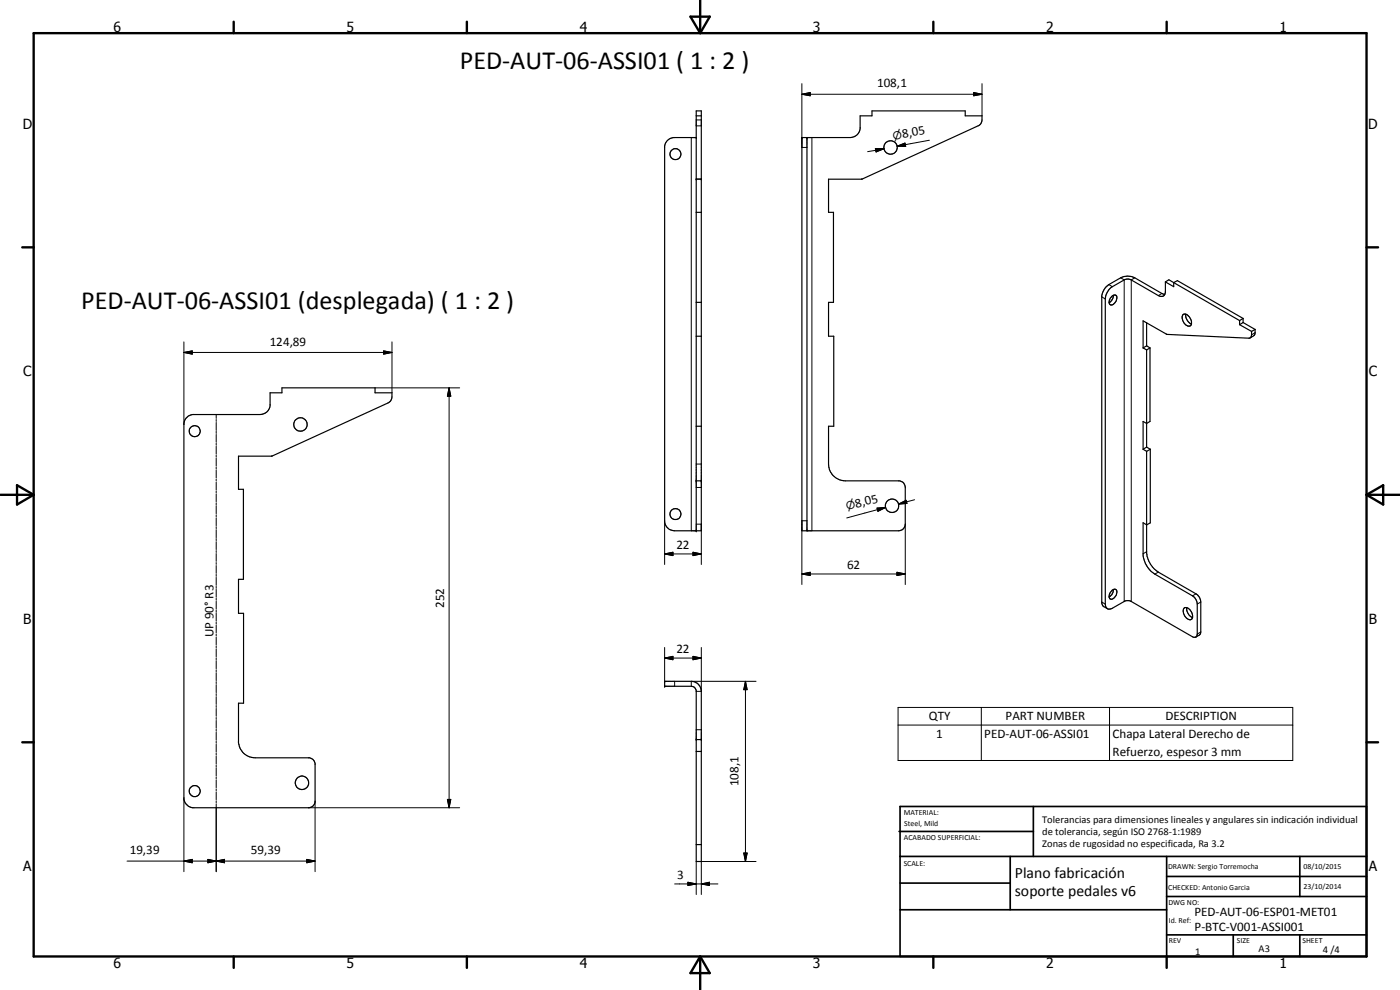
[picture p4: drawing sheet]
<svg xmlns="http://www.w3.org/2000/svg" width="420mm" height="297mm" viewBox="0 0 420 297" stroke-linecap="round" stroke-linejoin="round" font-family="sans-serif">
<g fill="none" stroke="#000" stroke-width=".35">
<path d="M208.9 34.8h1.6M208.9 41.3h-6.8a2.97 2.97 0 0 0-2.6 2.6v112.7a3 3 0 0 0 3 2.7h8v-126h-1.6v126M208.9 53.8h1.6M240.7 41.3h14.5a3 3 0 0 0 2.9-2.6v-3.9h3.6v-1.5h28v1.5h5l-.1 1.8-.8 1-35 16.1-10.1 .1v9.9h1.4v27h-1.4v10.2h1.5v27h-1.5v11.3a5 5 0 0 0 4.9 5.1h16.4a1.98 1.98 0 0 1 1.7 2v11a2 2 0 0 1-2 2h-29zM242.2 41.3v118M208.9 63.7h1.6M208.9 90.7h1.6M333.6 89a.85 .85 0 0 1 1-.4 .85 .85 0 0 1 .6 .9 2.19 2.19 0 0 1-1.9 2 1.56 1.56 0 0 1 .3-2.5zM334.1 88.6a2.54 2.54 0 0 1-1.2 2.2M344.1 96.9v6.9M349.6 88.3l-.9-.2-8.1-4.7a4.9 4.9 0 0 0-4.3 0l-3.5 2a5.1 5.1 0 0 0-2.1 3.4v92.2l.4 .9 1.2 .7M349.7 84.6l1.1-.7 1.4 .9"/>
<path d="M349.7 84.6v3.2a1.29 1.29 0 0 1-.7 1.1 1.29 1.29 0 0 1-1.4-.2l-8.3-4.8-.6-.2-1.1 .2-3.8 2.1a4.9 4.9 0 0 0-2.1 3.7v91.6l.2 .8 .4 .5M349.7 84.6l2.5 1.4v-1.2M352.2 84.8l1.1-.6 19.8 11.3M352.2 84.8l19.8 11.4M355.1 94.4a1.5 1.5 0 0 1 1.9 .8l.6 1.2v.9a.97 .97 0 0 1-1.7 .2 2.55 2.55 0 0 1-.8-3.1zM355.9 94.3a2.83 2.83 0 0 0 1.7 2.9M372 97.4l3.6 2M372 96.2v1.2M373.1 95.5v1.3M373.1 96.8l3.6 2M373.1 96.8l-1.1 .6M373.1 95.5l-1.1 .7"/>
<path d="M375.6 99.4l-.1 1.5-.5 .6-24.9-1.2-7-4v8.1M376.7 98.8l-.2 1.7-1.3 .9M376.7 98.8l-1.1 .6M208.9 100.9h1.6M343.1 104.4l1 .6M344.1 105v29.2M344.1 103.8l1 .6M344.1 103.8l-1 .6M345.1 104.4v22l-1 .6-1-.6v8.4M345.1 104.4l-1 .6M55.8 125.5l.9-.7 1.1-.4h20.3a3 3 0 0 0 3-2.6v-3.9h3.5v-1.5h28v1.5h5l-.1 1.8-.3 .6-.8 .6-34.7 15.9-10.1 .1v9.9h1.5v27h-1.5v10.2h1.5v27h-1.5v11.9a5 5 0 0 0 5 4.5l16.6 .1a1.89 1.89 0 0 1 1.4 1.5v11.7a1.98 1.98 0 0 1-2 1.7h-34.8a3.1 3.1 0 0 1-2.6-2.6v-112.8zM208.9 127.9h1.6"/>
<path d="M343.1 134.8l1 .6M344.1 135.4v30.6a7.8 7.8 0 0 0 3.5 5.7l11.3 6.5a3 3 0 0 1 1.5 2.4v9l-.3 .8-1.2 .7M344.1 134.2l1.1 .6M344.1 134.2l-1 .6M345.2 134.8v22.1l-1.1 .6-1-.7v9.8a7.8 7.8 0 0 0 3.5 5.7l11.3 6.5a3.2 3.2 0 0 1 1.4 2.4v9l-.1 .6-.6 .4-.7-.1-18.9-10.8h-1.4l-4 2.3h-1.3M345.2 134.8l-1.1 .6M208.9 144.3h1.6M333.6 177.3a.87 .87 0 0 1 .8-.5 .87 .87 0 0 1 .8 .5 2 2 0 0 1-2 2.4 1.9 1.9 0 0 1 .4-2.4zM334.1 176.9l-.4 1.5-.8 .7M356.2 182.3a2.88 2.88 0 0 0 1.7 3M356.2 182.3h-.2a1.03 1.03 0 0 0-.8 1.6 1.91 1.91 0 0 0 2.5 1.8l.2-.4M356.2 182.3a2.94 2.94 0 0 1 1.7 3"/>
<path d="M199.5 204.4h8a3 3 0 0 1 3 3v51.1h-1.6v-51.4l-.6-.9-.8-.3h-8zM208.9 221.9h1.6M208.9 225.5h1.6M208.9 253.4h1.6"/>
<circle cx="202.7" cy="46.3" r="1.64"/>
<circle cx="267.3" cy="44.3" r="2.02"/>
<circle cx="58.4" cy="129.4" r="1.66"/>
<circle cx="90.2" cy="127.3" r="2.01"/>
<circle cx="202.7" cy="154.3" r="1.64"/>
<circle cx="267.7" cy="151.7" r="2.02"/>
<circle cx="58.4" cy="237.4" r="1.67"/>
<circle cx="90.6" cy="234.9" r="2.01"/>
</g>
<g fill="#000">
<circle cx="208.9" cy="41.3" r=".18"/>
<circle cx="208.9" cy="53.7" r=".18"/>
<circle cx="210.5" cy="53.7" r=".18"/>
<circle cx="240.7" cy="41.3" r=".18"/>
<circle cx="242.2" cy="41.3" r=".18"/>
<circle cx="208.9" cy="144.3" r=".18"/>
<circle cx="208.9" cy="159.3" r=".18"/>
<circle cx="210.5" cy="144.3" r=".18"/>
<circle cx="199.5" cy="204.4" r=".18"/>
<circle cx="199.5" cy="205.9" r=".18"/>
<circle cx="208.9" cy="221.9" r=".18"/>
<circle cx="210.5" cy="221.9" r=".18"/>
</g>
<g fill="none" stroke="#000" stroke-width=".3">
<path d="M208.9 37.8h1.6M208.9 36h1.6M240.7 28.3l2.5-.5v.9zM240.7 25.1v19.1h1.5M240.7 28.3h54M292.2 27.8l2.5 .5-2.5 .4zM294.7 25.1v9.7M207.5 41.3v118M208.9 53.7h1.6M243.7 41.3v118M262.7 44.6h2.6l-2.4 1zM265.3 44.6l-4.9 .9"/>
<path d="M269.3 43.9l2.3-1 .2 1zM271.7 43.4l-2.4 .5M278.9 42.1l-9.6 1.8M330.7 89.1l1 .6M332.8 85.4l1 .6M336.3 83.4l1.1 .6v96.5M340.6 83.4l-1.1 .6v96.5M348.7 88.1l-1.1 .6M376.7 99.8l-1.1 .7M55.2 105.7l2.5-.4v1zM55.2 102.6v24.8M55.2 105.7h62.4"/>
<path d="M112.6 116.4h25.4M115.1 105.3l2.5 .4-2.5 .6zM117.6 102.6v15.3M134.8 116.4l.5 2.5h-1zM134.8 116.4v126M64.9 124.4v1.2M64.9 125.9v.5M64.9 126.7v2.5M64.9 129.4v.6M64.9 130.3v2.4M64.9 133v.6M64.9 133.9v2.4"/>
<path d="M64.9 136.6v.6M64.9 137.5v2.4M208.9 139.2h1.6M64.9 140.2v.6M64.9 141.1v2.3M64.9 143.8v.5M64.9 144.7v2.3M64.9 147.3v.6M64.9 148.2v2.4M64.9 150.9v.6M64.9 151.8v2.4M64.9 154.5v.6"/>
<path d="M64.9 155.4v2.3M64.9 158v.6M64.9 158.9v2.4M199.5 156.3v13.1M208.9 146.3h1.6M208.9 157.3h1.6v12.1M242.2 156.3h-1.5v19.1M263.2 152.4l2.6-.1-2.3 1.1zM265.8 152.3l-2.5 .6M265.8 152.3l-11.7 3.1M269.7 151.3l2.2-1.2 .3 .9zM271.7 157.3v18.1"/>
<path d="M274.5 149.9l-4.8 1.4M64.9 161.6v.6M64.9 162.5v2.4M64.9 165.2v.6M64.9 166.1v2.3M64.9 168.8v.5M64.9 169.7v2.3M64.9 172.3v.6M64.9 173.2v2.4M64.9 175.9v.6M64.9 176.8v2.4M64.9 179.5v.6"/>
<path d="M199.5 166.2l2.5-.5v1zM199.5 166.2h11M208 165.7l2.5 .5-2.5 .5zM240.7 172.2l2.5-.5v1zM240.7 172.2h31M269.2 171.7l2.5 .5-2.5 .5zM344.1 165.5l-1 .7M347.6 171.7l-1 .6M358.9 178.2l-1 .6M64.9 180.4v2.4M64.9 183v.7M64.9 183.9v2.5"/>
<path d="M64.9 186.6v.6M64.9 187.5v2.4M64.9 190.2v.6M64.9 191.1v2.4M64.9 193.8v.6M64.9 194.7v2.4M64.9 197.4v.6M64.9 198.2v2.5M199.5 197.4l2.5-.5v1.1zM199.5 197.4h11M199.5 194.3v10.1M208 196.9l2.5 .5-2.5 .6z"/>
<path d="M210.5 194.3v13.1h-1.6M330.7 180.6l1 .7M360.4 180.6l-1.1 .6M360.4 189.6l-1.1 .6M64.9 201v.5M64.9 201.8v2.4M64.9 204.5v.6M64.9 205.4v2.4M64.9 208.1v.6M64.9 209v2.4M64.9 211.7v.6M64.9 212.6v2.3"/>
<path d="M64.9 215.3v.6M64.9 216.2v2.3M64.9 218.8v.6M64.9 219.7v2.4M202.5 204.4v1.5M208.9 218.9h1.6M223.7 204.4l.5 2.5h-1zM223.7 204.4v54.1M226.9 204.4h-19.4v1.5M269.5 212.3h118.5v15.9h-118.5zM269.5 217.6h118.5M294.5 212.3v15.9"/>
<path d="M333 212.3v15.9M55.2 239.4v22.1M64.9 222.4v.6M64.9 223.3v2.4M64.9 226v.6M64.9 226.9v2.3M64.9 229.5v.7M64.9 230.4v2.4M64.9 233.1v.6M64.9 234v2.4M64.9 236.7v.6M64.9 237.6v2.4"/>
<path d="M134.3 239.9h1l-.5 2.5zM38.1 258.4h56.5M55.2 258.4l2.5-.5v1zM62.4 257.9l2.5 .5-2.5 .5zM62.4 257.9l5 1v-1l-5 1zM64.9 258.4l2.5-.5v1zM64.9 240.3v.6M64.9 241.2v20.3M92.1 257.9l2.5 .5-2.5 .5zM92.6 242.4h45.4M94.6 240.4v21.1M208.9 258.5v9.9"/>
<path d="M223.2 255.9h1l-.5 2.6zM226.9 258.5h-16.4v9.9M202.5 265.2h13M206.4 264.7l2.5 .5-2.5 .5zM210.5 265.2l2.4-.5v1z"/>
</g>
<g fill="none" stroke="#000" stroke-width=".71">
<path d="M10.1 9.9h400v277.1h-400zM70.1 6.5v3.4M140.1 6.5v3.4M207.2 5h5.8l-2.9 4.9zM210.1 0v9.9M280.1 6.5v3.4M350.1 6.5v3.4M6.7 74.2h3.4M410.1 74.2h3.5M.1 148.5h10M5.1 145.6l5 2.9-5 2.9zM410.1 148.5h10"/>
<path d="M410.1 148.5l5-2.9v5.8zM6.7 222.7h3.4M410.1 222.7h3.5M70.1 287v3.4M140.1 287v3.4M210.1 287v10M210.1 287l2.9 5h-5.8zM280.1 287v3.4M350.1 287v3.4"/>
</g>
<g fill="none" stroke="#000" stroke-width=".51">
<path d="M269.8 249.5h40.3M270.1 242h140v45h-140zM270.1 257h140M303.2 257v16M310.1 242v15M350.1 257v30M390.1 257v12M270.1 265h33.1M270.1 273h80M350.1 269h60M350.1 263h60M350.1 280.5h60"/>
<path d="M370.1 280.5v6.5M390.1 280.5v6.5"/>
</g>
<g fill="#000">
<path d="M240.7 28.3l2.5-.5v.9zM292.2 27.8l2.5 .5-2.5 .4zM262.7 44.6h2.6l-2.4 1zM269.3 43.9l2.3-1 .2 1zM55.2 105.7l2.5-.4v1zM115.1 105.3l2.5 .4-2.5 .6zM134.8 116.4l.5 2.5h-1zM263.2 152.4l2.6-.1-2.3 1.1zM269.7 151.3l2.2-1.2 .3 .9zM199.5 166.2l2.5-.5v1zM208 165.7l2.5 .5-2.5 .5zM240.7 172.2l2.5-.5v1z"/>
<path d="M269.2 171.7l2.5 .5-2.5 .5zM199.5 197.4l2.5-.5v1.1zM208 196.9l2.5 .5-2.5 .6zM223.7 204.4l.5 2.5h-1zM134.3 239.9h1l-.5 2.5zM55.2 258.4l2.5-.5v1zM62.4 257.9l2.5 .5-2.5 .5zM64.9 258.4l2.5-.5v1zM92.1 257.9l2.5 .5-2.5 .5zM223.2 255.9h1l-.5 2.6zM206.4 264.7l2.5 .5-2.5 .5zM210.5 265.2l2.4-.5v1z"/>
</g>
<g font-size="7.9">
<text x="138" y="20.7">PED-AUT-06-ASSI01 ( 1 : 2 )</text>
<text x="24.4" y="92.8">PED-AUT-06-ASSI01 (desplegada) ( 1 : 2 )</text>
</g>
<g font-size="4.7">
<text x="304.6" y="263.5">Plano fabricación</text>
<text x="304.6" y="268.9">soporte pedales v6</text>
</g>
<g font-size="4.2">
<text x="34" y="9.6">6</text>
<text x="104" y="9.6">5</text>
<text x="174" y="9.6">4</text>
<text x="244" y="9.6">3</text>
<text x="314" y="9.6">2</text>
<text x="384" y="9.6">1</text>
<text x="6.8" y="38.7">D</text>
<text x="410.6" y="38.7">D</text>
<text x="7" y="112.9">C</text>
<text x="410.8" y="112.9">C</text>
<text x="7" y="187.1">B</text>
<text x="410.8" y="187.1">B</text>
<text x="7" y="261.4">A</text>
<text x="410.8" y="261.4">A</text>
<text x="34" y="290.4">6</text>
<text x="104" y="290.4">5</text>
<text x="174" y="290.4">4</text>
<text x="244" y="290.4">3</text>
<text x="314" y="290.4">2</text>
<text x="384" y="290.4">1</text>
</g>
<g font-size="3.9">
<text x="263.2" y="26.2">108,1</text>
<text x="270.9" y="41.4" transform="rotate(-10 270.9 41.4)">8,05</text>
<text x="81" y="103.7">124,89</text>
<text x="257" y="152.4" transform="rotate(-15 257 152.4)">8,05</text>
<text x="203" y="164.7">22</text>
<text x="254.2" y="170.6">62</text>
<text x="133.3" y="182.4" transform="rotate(-90 133.3 182.4)">252</text>
<text x="64.1" y="191.3" transform="rotate(-90 64.1 191.3)">UP 90° R3</text>
<text x="203" y="195.9">22</text>
<text x="278.8" y="216.2">QTY</text>
<text x="281" y="221.5">1</text>
<text x="295.4" y="221.5">PED-AUT-06-ASSI01</text>
<text x="301.8" y="216.2">PART NUMBER</text>
<text x="333.9" y="221.6">Chapa Lateral Derecho de</text>
<text x="349.7" y="216.2">DESCRIPTION</text>
<text x="333.9" y="226.9">Refuerzo, espesor 3 mm</text>
<text x="221.6" y="236" transform="rotate(-90 221.6 236)">108,1</text>
<text x="38.9" y="256.3">19,39</text>
<text x="75.3" y="256.3">59,39</text>
<text x="203.2" y="263.7">3</text>
<text x="358.5" y="275">PED-AUT-06-ESP01-MET01</text>
<text x="358.5" y="279.4">P-BTC-V001-ASSI001</text>
</g>
<g font-size="3.3">
<text x="268.2" y="42" transform="rotate(-10 268.2 42)">n</text>
<text x="254.3" y="153.1" transform="rotate(-15 254.3 153.1)">n</text>
</g>
<g font-size="3.1">
<text x="312.7" y="246.8">Tolerancias para dimensiones lineales y angulares sin indicación individual</text>
<text x="312.7" y="250.4">de tolerancia, según ISO 2768-1:1989</text>
<text x="312.7" y="254">Zonas de rugosidad no especificada, Ra 3.2</text>
<text x="358.7" y="286.5">1</text>
<text x="377.7" y="285.6">A3</text>
<text x="397" y="285.9">4 /4</text>
</g>
<g font-size="2.4">
<text x="271.2" y="244.4">MATERIAL:</text>
<text x="271.3" y="252">ACABADO SUPERFICIAL:</text>
<text x="271.4" y="247.9">Steel, Mild</text>
<text x="271.2" y="259.7">SCALE:</text>
<text x="350.6" y="260.8">DRAWN: Sergio Torremocha</text>
<text x="391.2" y="260.6">08/10/2015</text>
<text x="350.6" y="267">CHECKED: Antonio Garcia</text>
<text x="391.2" y="266.7">23/10/2014</text>
<text x="350.6" y="271.4">DWG NO:</text>
<text x="350.8" y="276.9">Id. Ref:</text>
<text x="350.8" y="282.8">REV</text>
<text x="371.2" y="282.9">SIZE</text>
<text x="390.9" y="282.9">SHEET</text>
</g>
</svg>
